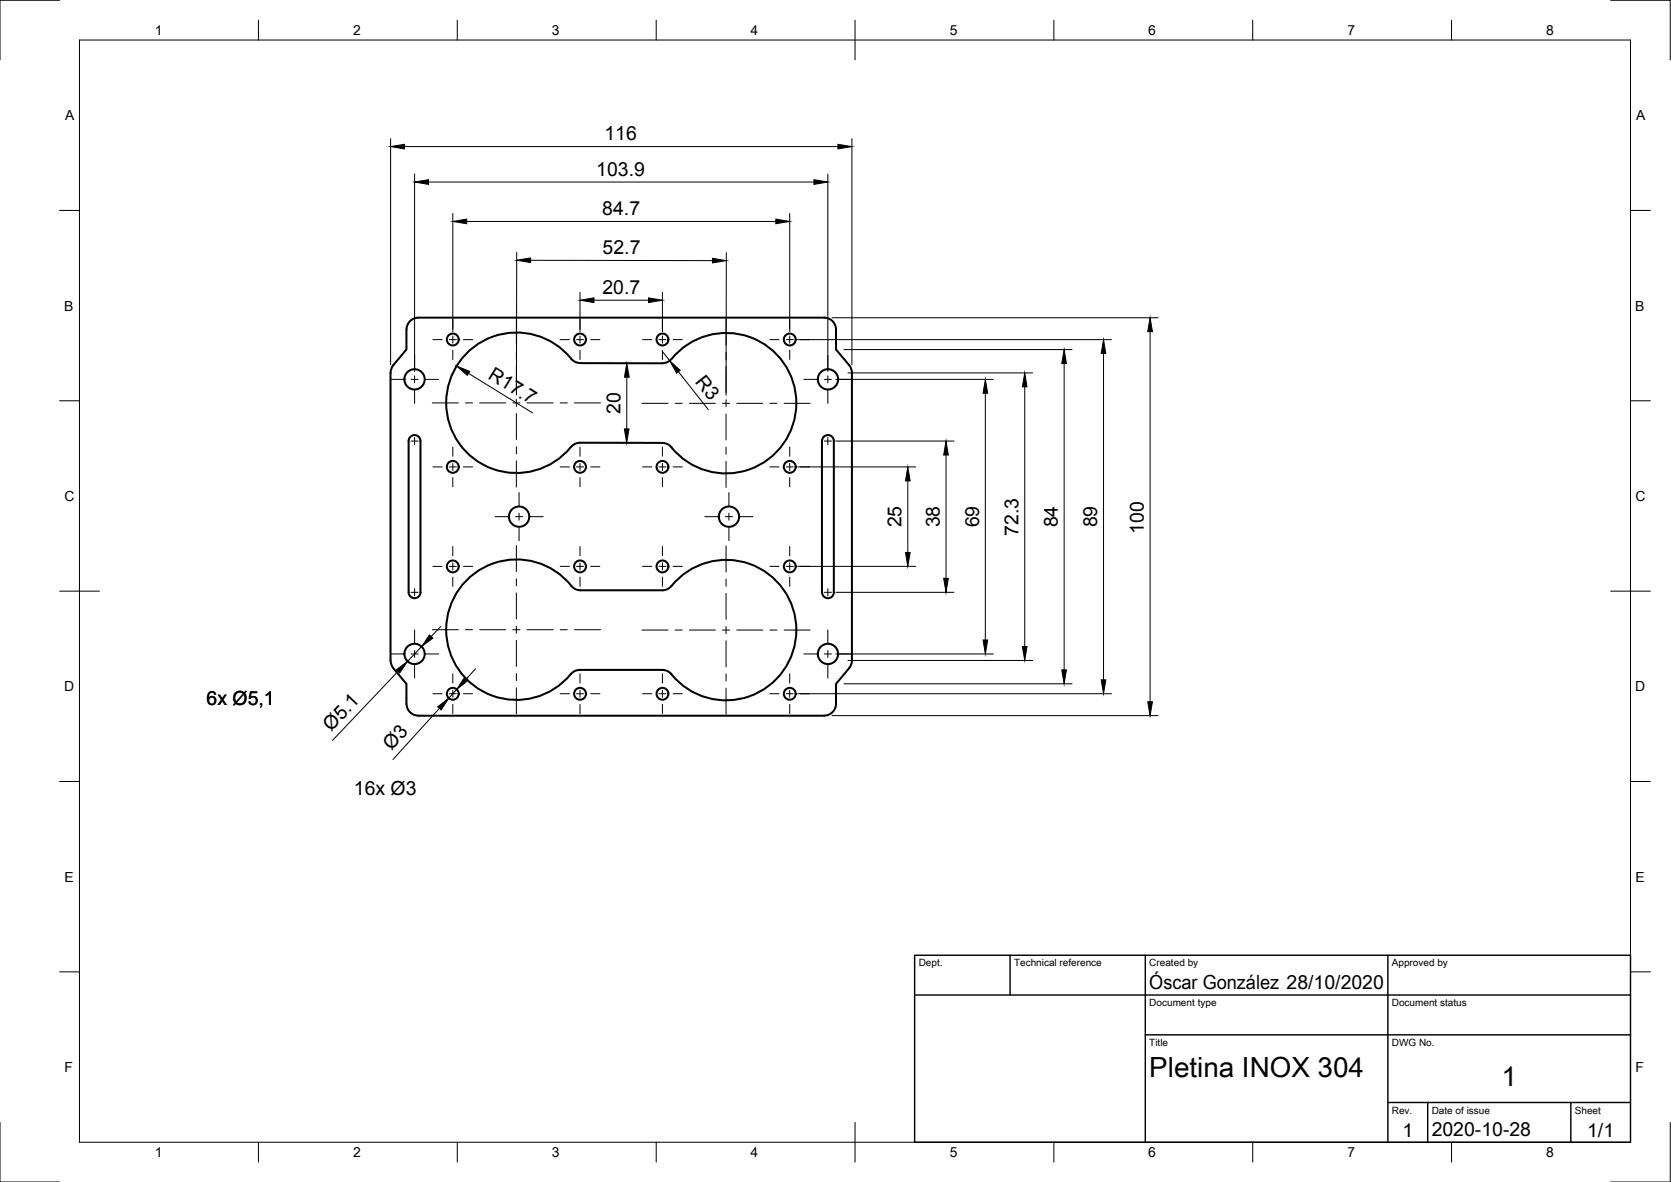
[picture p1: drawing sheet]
<svg xmlns="http://www.w3.org/2000/svg" width="420mm" height="297mm" viewBox="0 0 420 297" stroke-linecap="round" stroke-linejoin="round" font-family="sans-serif">
<!-- layer: Visible -->
<g fill="none" stroke="#000" stroke-width=".51">
<path d="M98.9 91.8l3.3-4v-5a2.99 2.99 0 0 1 3-3h102a2.99 2.99 0 0 1 3 3v5l3.6 4.3 .4 1.6v72.3l-.4 1.6-3.6 4.3v4.9a3 3 0 0 1-3 3.1l-102-.1a3 3 0 0 1-3-2.9v-5l-3.3-4M98.9 91.8l-.4 .7-.3 1.2v72.3l.3 1.2 .4 .7M145.9 91.2h-.5a4.2 4.2 0 0 1-2.8-2.2 17.7 17.7 0 0 0-25.5 0 17.7 17.7 0 0 0 1 25.4 17.7 17.7 0 0 0 25.4-2.1M168.9 90.2l-1.3 .9-1.1 .2h-20.6M168.9 90.2a17.7 17.7 0 0 1 25.9-1.6 17.7 17.7 0 0 1-.5 26 17.7 17.7 0 0 1-25.8-2.6l-.9-.5-1.1-.2h-20.6M103 109.9a1.49 1.49 0 0 1 1.7-.5 1.49 1.49 0 0 1 1 1.4v38a1.49 1.49 0 0 1-1.5 1.5 1.49 1.49 0 0 1-1.5-1.4v-38.1zM145.9 111.3l-1.1 .1-1.3 1M209.7 110.8v38.1M209.7 110.8a1.49 1.49 0 0 0-1.5-1.5 1.49 1.49 0 0 0-1.5 1.5v38.1a1.5 1.5 0 0 0 1.5 1.4 1.5 1.5 0 0 0 1.5-1.5M145.8 168.3h20.7l1.1 .2a5 5 0 0 1 2.2 2.1 17.7 17.7 0 0 0 25.7-.2 17.7 17.7 0 0 0-1.5-25.6 17.7 17.7 0 0 0-25.5 2.8l-.9 .6-1.1 .1h-21.1a4.1 4.1 0 0 1-2.7-2.2 17.7 17.7 0 0 0-25.5-.2 17.7 17.7 0 0 0 .9 25.5 17.7 17.7 0 0 0 25.4-2M145.8 168.3l-1.5 .5-.8 .6"/>
<circle cx="104.2" cy="95.3" r="2.55"/>
<circle cx="113.8" cy="85.3" r="1.49"/>
<circle cx="145.8" cy="85.3" r="1.49"/>
<circle cx="166.6" cy="85.3" r="1.49"/>
<circle cx="198.6" cy="85.3" r="1.49"/>
<circle cx="208.2" cy="95.3" r="2.55"/>
<circle cx="113.8" cy="117.3" r="1.49"/>
<circle cx="145.8" cy="117.3" r="1.49"/>
<circle cx="166.6" cy="117.3" r="1.49"/>
<circle cx="198.6" cy="117.3" r="1.49"/>
<circle cx="130.5" cy="129.8" r="2.55"/>
<circle cx="183.3" cy="129.8" r="2.55"/>
<circle cx="113.8" cy="142.3" r="1.49"/>
<circle cx="145.8" cy="142.3" r="1.49"/>
<circle cx="166.6" cy="142.3" r="1.49"/>
<circle cx="198.6" cy="142.3" r="1.49"/>
<circle cx="104.2" cy="164.3" r="2.55"/>
<circle cx="113.8" cy="174.3" r="1.49"/>
<circle cx="145.8" cy="174.3" r="1.49"/>
<circle cx="166.6" cy="174.3" r="1.49"/>
<circle cx="198.6" cy="174.3" r="1.49"/>
<circle cx="208.2" cy="164.3" r="2.55"/>
</g>
<!-- layer: Border -->
<g fill="none" stroke="#000" stroke-width=".25">
<path d="M15 .1h-15v15M20 10.1h390v276.9h-390zM65 5.1v5M115 5.1v5M165 5.1v5M215 5.1v10M265 5.1v5M315 5.1v5M365 5.1v5M405 .1h15v15M15 52.9h5M410 52.9h5"/>
<path d="M15 100.7h5M410 100.7h5M15 148.6h10M405 148.6h10M15 196.4h5M410 196.4h5M15 244.2h5M410 244.2h5M0 282.1v14.9h15M65 287v5M115 287v5M165 287v5"/>
<path d="M215 282.1v9.9M265 287v5M315 287v5M365 287v5M420 282.1v14.9h-15"/>
</g>
<!-- layer: TitleBlock -->
<path d="M230 240.1h180v46.9h-180zM230 250h180M254 240.1v9.9M288 240.1v46.9M349 240.1v46.9M288 260.1h122M349 277.1h61M359 277.1v9.9M395 277.1v9.9" fill="none" stroke="#000" stroke-width=".36"/>
<!-- layer: Dimensions -->
<g fill="none" stroke="#000" stroke-width=".25">
<path d="M98.2 34.8v56.9M101.7 36.8h109M214.2 34.8v56.9M104.2 43.7v49.7M107.7 45.7h97M113.9 53.6v29.7M117.3 55.7h77.8M198.6 53.6v29.7M208.2 43.7v49.7M129.9 63.4v35.8M133.4 65.4l45.7 .1M145.8 73.4v9.9"/>
<path d="M149.4 75.4h13.7M166.6 73.4v9.9M182.6 63.5v35.8M209.2 79.8h82M117.8 93.8l16.1 10M157.6 94.8v13M166.5 88.3l1.9 2.4M170.6 93.4l7.5 9.5M200.6 85.4h78.9M210.2 95.3h39.6M212.2 87.8h57.4M213.2 93.7h46.5"/>
<path d="M247.8 98.8v62M257.7 97.2v65.3M267.6 91.3v77M277.5 88.8v82M289.2 83.3v93M200.6 117.3h29.7M210.2 110.8h29.7M237.9 114.3v31M228.3 120.8v18M110.8 157.4l-2.4 2.6M200.6 142.3h29.7M210.2 148.9h29.7"/>
<path d="M100.1 168.7l-16.5 17.4M106 162.5l-3.5 3.7M110.5 178l-11.7 12.9M114.9 173.2l-2.1 2.3M119.6 168l-2.4 2.7M200.6 174.3h78.9M209.2 179.8h82M210.2 164.3h39.6M212.2 171.8h57.4M213.2 166h46.5"/>
</g>
<g fill="#000" stroke="#000" stroke-width=".25">
<path d="M98.2 36.8l3.5-.5v1.1zM210.7 36.3l3.5 .5-3.5 .6zM104.2 45.7l3.5-.5v1.1zM113.9 55.7l3.4-.6v1.1zM195.1 55.1l3.5 .6-3.5 .5zM204.7 45.2l3.5 .5-3.5 .6zM129.9 65.4l3.5-.6v1.2zM145.8 75.4l3.6-.5v1.1zM163.1 74.9l3.5 .5-3.5 .6zM179.1 64.9l3.5 .6-3.5 .6zM114.8 92l3.3 1.3-.6 1zM157.6 91.3l.6 3.5h-1.2z"/>
<path d="M168.4 90.7l2.6 2.4-.9 .7zM247.8 95.3l.5 3.5h-1.1zM257.7 93.7l.5 3.5h-1.1zM267.6 87.8l.5 3.5h-1.1zM277.5 85.4l.5 3.4h-1.1zM289.2 79.8l.6 3.5h-1.2zM157 107.8h1.2l-.6 3.5zM237.9 110.8l.5 3.5h-1.1zM228.3 117.3l.6 3.5h-1.2zM227.7 138.8h1.2l-.6 3.5zM108 159.6l.8 .8-2.8 2.1zM237.3 145.3h1.1l-.5 3.6z"/>
<path d="M99.7 168.3l2.8-2.1-2 2.9zM110 177.6l2.8-2.1-1.9 2.9zM116.8 170.3l.8 .7-2.7 2.2zM247.2 160.8h1.1l-.5 3.5zM257.1 162.5h1.1l-.5 3.5zM267 168.3h1.1l-.5 3.5zM276.9 170.8h1.1l-.5 3.5zM288.6 176.3h1.2l-.6 3.5z"/>
</g>
<!-- layer: Center Lines -->
<g fill="none" stroke="#000" stroke-width=".25">
<path d="M98.2 95.3h3.4M103.4 95.3h1.7M104.2 89.3v3.4M104.2 94.5v1.7M104.2 98v3.4M106.9 95.3h3.4M108.8 85.4h2.4M112.9 85.4h1.8M113.9 80.3v2.4M113.9 84.4v1.8M113.9 88v2.3M116.5 85.4h2.4"/>
<path d="M129.8 80.1v6.5M129.8 88.4v1.8M129.8 92v6.6M140.8 85.4h2.4M144.9 85.4h1.8M145.8 80.3v2.4M145.8 84.4v1.8M145.8 88v2.3M148.5 85.4h2.3M161.6 85.4h2.3M165.7 85.4h1.7M166.6 80.3v2.4"/>
<path d="M166.6 84.4v1.8M166.6 88v2.3M169.2 85.4h2.4M182.6 80.2v6.5M182.6 88.5v1.8M182.6 92.1v6.6M193.6 85.4h2.3M197.7 85.4h1.8M198.6 80.3v2.4M198.6 84.4v1.8M198.6 88v2.3M201.2 85.4h2.4"/>
<path d="M202.1 95.3h3.4M207.3 95.3h1.8M208.2 89.3v3.4M208.2 94.5v1.7M208.2 98v3.4M210.8 95.3h3.4M103.4 110.8h1.7M104.2 109.9v1.8M108.7 101.2h6.6M108.8 117.3h2.4M112.9 117.3h1.8M113.9 112.3v2.4"/>
<path d="M113.9 116.4v1.8M116.5 117.3h2.4M117 101.2h1.8M120.6 101.2h6.6M128.9 101.2h1.8M129.8 100.4v1.7M129.8 103.9v6.6M129.8 112.3v1.8M129.8 115.8v6.6M132.5 101.2h6.6M140.8 117.3h2.4M140.9 101.2h1.7"/>
<path d="M144.4 101.2h6.6M144.9 117.3h1.8M145.8 112.3v2.4M145.8 116.4v1.8M148.5 117.3h2.3M161.4 101.4h6.6M161.6 117.3h2.3M165.7 117.3h1.7M166.6 112.3v2.4M166.6 116.4v1.8M169.2 117.3h2.4M169.8 101.4h1.7"/>
<path d="M173.3 101.4h6.6M181.7 101.4h1.8M182.6 100.4v1.8M182.6 104v6.6M182.6 112.4v1.8M182.6 115.9v6.6M185.3 101.4h6.5M193.6 117.3h2.3M193.6 101.4h1.8M197.1 101.4h6.6M197.7 117.3h1.8M198.6 112.3v2.4"/>
<path d="M198.6 116.4v1.8M201.2 117.3h2.4M207.3 110.8h1.8M208.2 109.9v1.8M113.9 120v2.4M113.9 137.3v2.4M124.5 129.8h3.3M129.6 129.8h1.8M129.8 137.1v6.5M130.5 123.8v3.4M130.5 129v1.7M130.5 132.5v3.4"/>
<path d="M133.2 129.8h3.4M145.8 120v2.4M145.8 137.3v2.4M166.6 120v2.4M166.6 137.3v2.4M177.2 129.8h3.4M182.4 129.8h1.8M182.6 137.2v6.5M183.3 123.8v3.4M183.3 129v1.7M183.3 132.5v3.4M185.9 129.8h3.4"/>
<path d="M198.6 120v2.4M198.6 137.3v2.4M103.4 148.9h1.7M104.2 147.9v1.8M104.2 158.3v3.4M108.7 158.2h6.6M108.8 142.3h2.4M112.9 142.3h1.8M113.9 141.4v1.8M113.9 145v2.3M116.5 142.3h2.4M117 158.2h1.8"/>
<path d="M120.6 158.2h6.6M128.9 158.2h1.8M129.8 145.4v1.8M129.8 149v6.6M129.8 157.3v1.8M132.5 158.2h6.6M140.8 142.3h2.4M140.9 158.2h1.7M144.4 158.2h6.6M144.9 142.3h1.8M145.8 141.4v1.8M145.8 145v2.3"/>
<path d="M148.5 142.3h2.3M161.4 158.3h6.6M161.6 142.3h2.3M165.7 142.3h1.7M166.6 141.4v1.8M166.6 145v2.3M169.2 142.3h2.4M169.8 158.3h1.7M173.3 158.3h6.6M181.7 158.3h1.8M182.6 145.5v1.8M182.6 149.1v6.6"/>
<path d="M182.6 157.4v1.8M185.3 158.3h6.5M193.6 142.3h2.3M193.6 158.3h1.8M197.1 158.3h6.6M197.7 142.3h1.8M198.6 141.4v1.8M198.6 145v2.3M201.2 142.3h2.4M207.3 148.9h1.8M208.2 147.9v1.8M208.2 158.3v3.4"/>
<path d="M98.2 164.3h3.4M103.4 164.3h1.7M104.2 163.5v1.7M104.2 167v3.4M106.9 164.3h3.4M108.8 174.3h2.4M112.9 174.3h1.8M113.9 169.3v2.4M113.9 173.4v1.8M113.9 177v2.3M116.5 174.3h2.4M129.8 160.9v6.6"/>
<path d="M129.8 169.3v1.8M129.8 172.8v6.6M140.8 174.3h2.4M144.9 174.3h1.8M145.8 169.3v2.4M145.8 173.4v1.8M145.8 177v2.3M148.5 174.3h2.3M161.6 174.3h2.3M165.7 174.3h1.7M166.6 169.3v2.4M166.6 173.4v1.8"/>
<path d="M166.6 177v2.3M169.2 174.3h2.4M182.6 161v6.6M182.6 169.4v1.7M182.6 172.9v6.6M193.6 174.3h2.3M197.7 174.3h1.8M198.6 169.3v2.4M198.6 173.4v1.8M198.6 177v2.3M201.2 174.3h2.4M202.1 164.3h3.4"/>
<path d="M207.3 164.3h1.8M208.2 163.5v1.7M208.2 167v3.4M210.8 164.3h3.4"/>
</g>
<g font-size="7">
<text x="289" y="270.6">Pletina INOX 304</text>
<text x="377.5" y="273">1</text>
</g>
<g font-size="4.9">
<text x="152" y="35.3">116</text>
<text x="149.9" y="44.2">103.9</text>
<text x="151.4" y="54.1">84.7</text>
<text x="151.5" y="63.9">52.7</text>
<text x="151.5" y="73.9">20.7</text>
<text x="122.5" y="95" transform="rotate(32 122.5 95)">R17.7</text>
<text x="174.7" y="96.1" transform="rotate(52 174.7 96.1)">R3</text>
<text x="156" y="104" transform="rotate(-90 156 104)">20</text>
<text x="226.7" y="132.5" transform="rotate(-90 226.7 132.5)">25</text>
<text x="236.3" y="132.6" transform="rotate(-90 236.3 132.6)">38</text>
<text x="246.2" y="132.6" transform="rotate(-90 246.2 132.6)">69</text>
<text x="256.1" y="134.6" transform="rotate(-90 256.1 134.6)">72.3</text>
<text x="266" y="132.6" transform="rotate(-90 266 132.6)">84</text>
<text x="275.9" y="132.6" transform="rotate(-90 275.9 132.6)">89</text>
<text x="287.6" y="134.1" transform="rotate(-90 287.6 134.1)">100</text>
<text x="52" y="177.2">6x Ø5,1</text>
<text x="83.3" y="184" transform="rotate(-46 83.3 184)">Ø5.1</text>
<text x="98.5" y="188.8" transform="rotate(-48 98.5 188.8)">Ø3</text>
<text x="89" y="199.8">16x Ø3</text>
<text x="289" y="248.5">Óscar González 28/10/2020</text>
<text x="352.6" y="285.7">1</text>
<text x="360" y="285.5">2020-10-28</text>
<text x="399.1" y="285.7">1/1</text>
</g>
<g font-size="3.5">
<text x="39" y="8.8">1</text>
<text x="88.8" y="8.8">2</text>
<text x="138.8" y="8.8">3</text>
<text x="188.7" y="8.8">4</text>
<text x="238.8" y="8.8">5</text>
<text x="288.7" y="8.8">6</text>
<text x="338.8" y="8.8">7</text>
<text x="388.8" y="8.8">8</text>
<text x="16.4" y="30.2">A</text>
<text x="411.4" y="30.2">A</text>
<text x="16.2" y="78">B</text>
<text x="411.2" y="78">B</text>
<text x="16.2" y="125.9">C</text>
<text x="411.2" y="125.9">C</text>
<text x="16.2" y="173.7">D</text>
<text x="411.2" y="173.7">D</text>
<text x="16.2" y="221.6">E</text>
<text x="411.2" y="221.6">E</text>
<text x="16.2" y="269.4">F</text>
<text x="411.2" y="269.4">F</text>
<text x="39" y="290.8">1</text>
<text x="88.8" y="290.8">2</text>
<text x="138.8" y="290.8">3</text>
<text x="188.7" y="290.8">4</text>
<text x="238.8" y="290.8">5</text>
<text x="288.7" y="290.8">6</text>
<text x="338.8" y="290.8">7</text>
<text x="388.8" y="290.8">8</text>
</g>
<g font-size="2.5">
<text x="231" y="242.9">Dept.</text>
<text x="255" y="242.9">Technical reference</text>
<text x="289" y="242.9">Created by</text>
<text x="350" y="242.9">Approved by</text>
<text x="289" y="252.8">Document type</text>
<text x="350" y="252.8">Document status</text>
<text x="289" y="262.9">Title</text>
<text x="350" y="262.9">DWG No.</text>
<text x="350" y="279.9">Rev.</text>
<text x="360" y="279.9">Date of issue</text>
<text x="396" y="279.9">Sheet</text>
</g>
</svg>
